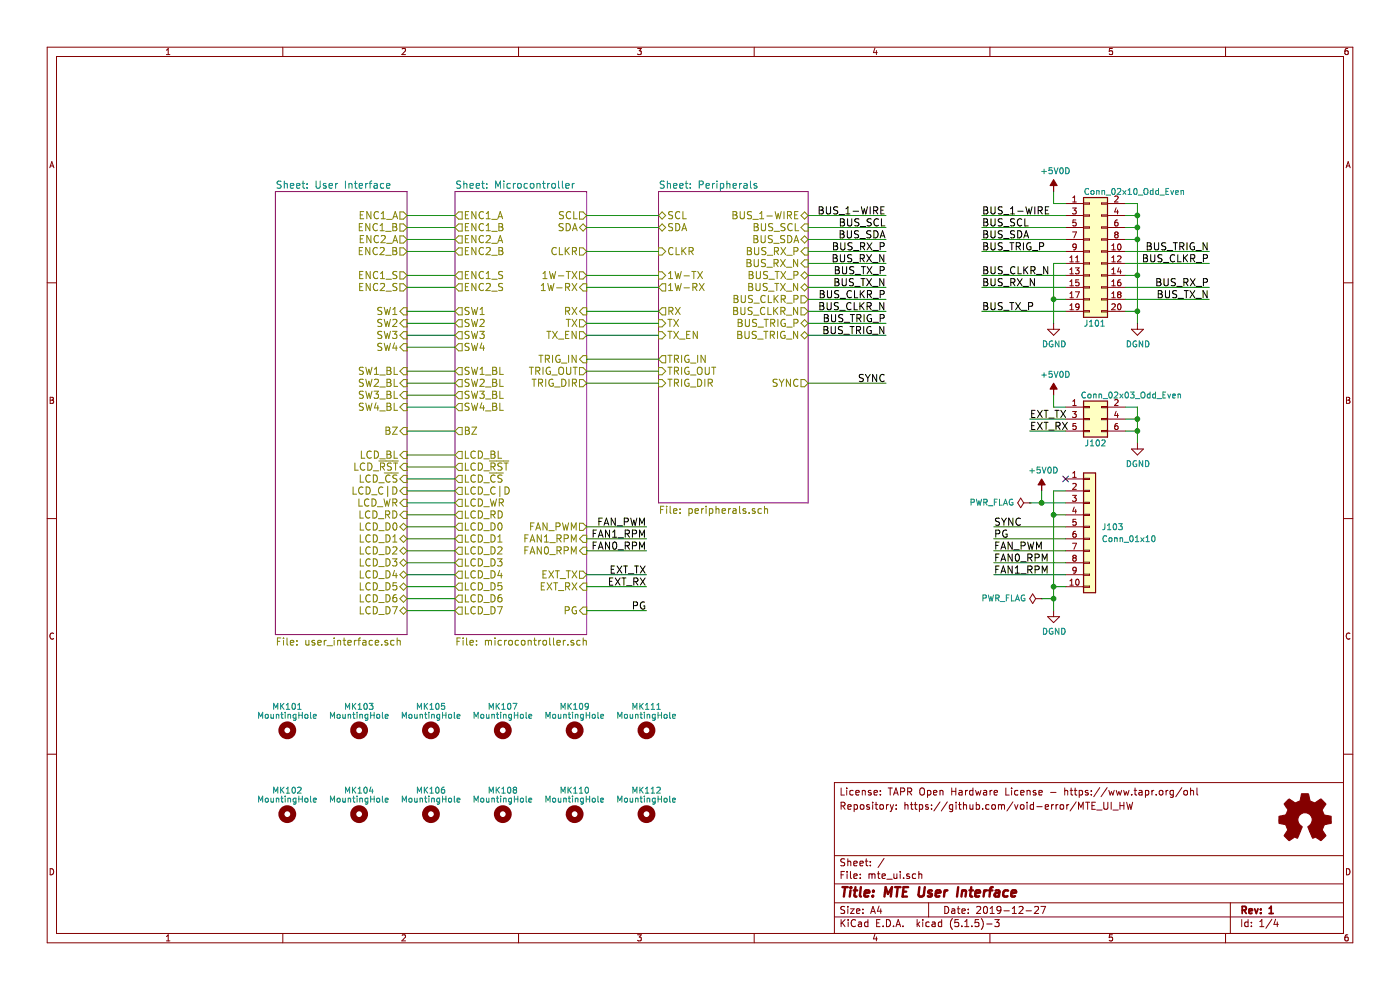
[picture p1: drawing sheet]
EESchema Schematic File Version 4
EELAYER 30 0
EELAYER END
$Descr A4 11693 8268
encoding utf-8
Sheet 1 4
Title "MTE User Interface"
Date "2019-12-27"
Rev "1"
Comp ""
Comment1 ""
Comment2 ""
Comment3 "Repository: https://github.com/void-error/MTE_UI_HW"
Comment4 "License: TAPR Open Hardware License - https://www.tapr.org/ohl"
$EndDescr
$Sheet
S 2300 1600 1100 3700
U 5A14D271
F0 "User Interface" 60
F1 "user_interface.sch" 60
F2 "LCD_D7" B R 3400 5100 60 
F3 "LCD_D6" B R 3400 5000 60 
F4 "LCD_D5" B R 3400 4900 60 
F5 "LCD_D4" B R 3400 4800 60 
F6 "LCD_D3" B R 3400 4700 60 
F7 "LCD_D2" B R 3400 4600 60 
F8 "LCD_D1" B R 3400 4500 60 
F9 "LCD_D0" B R 3400 4400 60 
F10 "LCD_RD" I R 3400 4300 60 
F11 "LCD_WR" I R 3400 4200 60 
F12 "LCD_C|D" I R 3400 4100 60 
F13 "LCD_~CS~" I R 3400 4000 60 
F14 "BZ" I R 3400 3600 60 
F15 "LCD_~RST~" I R 3400 3900 60 
F16 "LCD_BL" I R 3400 3800 60 
F17 "SW1_BL" I R 3400 3100 60 
F18 "SW3_BL" I R 3400 3300 60 
F19 "SW2_BL" I R 3400 3200 60 
F20 "SW4_BL" I R 3400 3400 60 
F21 "SW2" I R 3400 2700 60 
F22 "SW4" I R 3400 2900 60 
F23 "SW1" I R 3400 2600 60 
F24 "SW3" I R 3400 2800 60 
F25 "ENC1_A" O R 3400 1800 60 
F26 "ENC1_B" O R 3400 1900 60 
F27 "ENC2_A" O R 3400 2000 60 
F28 "ENC2_B" O R 3400 2100 60 
F29 "ENC1_S" O R 3400 2300 60 
F30 "ENC2_S" O R 3400 2400 60 
$EndSheet
$Comp
L Mechanical:MountingHole MK101
U 1 1
P 2400 6100
F 0 "MK101" H 2400 6300 50  0000 C CNN
F 1 "MountingHole" H 2400 6225 50  0000 C CNN
F 2 "MountingHole:MountingHole_3.2mm_M3" H 2400 6100 50  0001 C CNN
F 3 "" H 2400 6100 50  0001 C CNN
	1    2400 6100
	1    0    0    -1  
$EndComp
$Comp
L Mechanical:MountingHole MK102
U 1 1
P 2400 6800
F 0 "MK102" H 2400 7000 50  0000 C CNN
F 1 "MountingHole" H 2400 6925 50  0000 C CNN
F 2 "MountingHole:MountingHole_3.2mm_M3" H 2400 6800 50  0001 C CNN
F 3 "" H 2400 6800 50  0001 C CNN
	1    2400 6800
	1    0    0    -1  
$EndComp
$Comp
L Mechanical:MountingHole MK104
U 1 1
P 3000 6800
F 0 "MK104" H 3000 7000 50  0000 C CNN
F 1 "MountingHole" H 3000 6925 50  0000 C CNN
F 2 "MountingHole:MountingHole_3.2mm_M3" H 3000 6800 50  0001 C CNN
F 3 "" H 3000 6800 50  0001 C CNN
	1    3000 6800
	1    0    0    -1  
$EndComp
$Comp
L Mechanical:MountingHole MK103
U 1 1
P 3000 6100
F 0 "MK103" H 3000 6300 50  0000 C CNN
F 1 "MountingHole" H 3000 6225 50  0000 C CNN
F 2 "MountingHole:MountingHole_3.2mm_M3" H 3000 6100 50  0001 C CNN
F 3 "" H 3000 6100 50  0001 C CNN
	1    3000 6100
	1    0    0    -1  
$EndComp
$Comp
L Mechanical:MountingHole MK105
U 1 1
P 3600 6100
F 0 "MK105" H 3600 6300 50  0000 C CNN
F 1 "MountingHole" H 3600 6225 50  0000 C CNN
F 2 "MountingHole:MountingHole_3.2mm_M3" H 3600 6100 50  0001 C CNN
F 3 "" H 3600 6100 50  0001 C CNN
	1    3600 6100
	1    0    0    -1  
$EndComp
$Comp
L Mechanical:MountingHole MK106
U 1 1
P 3600 6800
F 0 "MK106" H 3600 7000 50  0000 C CNN
F 1 "MountingHole" H 3600 6925 50  0000 C CNN
F 2 "MountingHole:MountingHole_3.2mm_M3" H 3600 6800 50  0001 C CNN
F 3 "" H 3600 6800 50  0001 C CNN
	1    3600 6800
	1    0    0    -1  
$EndComp
$Comp
L Mechanical:MountingHole MK108
U 1 1
P 4200 6800
F 0 "MK108" H 4200 7000 50  0000 C CNN
F 1 "MountingHole" H 4200 6925 50  0000 C CNN
F 2 "MountingHole:MountingHole_3.2mm_M3" H 4200 6800 50  0001 C CNN
F 3 "" H 4200 6800 50  0001 C CNN
	1    4200 6800
	1    0    0    -1  
$EndComp
$Comp
L Mechanical:MountingHole MK107
U 1 1
P 4200 6100
F 0 "MK107" H 4200 6300 50  0000 C CNN
F 1 "MountingHole" H 4200 6225 50  0000 C CNN
F 2 "MountingHole:MountingHole_3.2mm_M3" H 4200 6100 50  0001 C CNN
F 3 "" H 4200 6100 50  0001 C CNN
	1    4200 6100
	1    0    0    -1  
$EndComp
$Comp
L Graphic:Logo_Open_Hardware_Small LOGO101
U 1 1
P 10900 6850
F 0 "LOGO101" H 10900 7125 50  0001 C CNN
F 1 "Logo_Open_Hardware_Small" H 10900 6625 50  0001 C CNN
F 2 "Symbol:OSHW-Symbol_8.9x8mm_Copper" H 10900 6850 50  0001 C CNN
F 3 "" H 10900 6850 50  0001 C CNN
	1    10900 6850
	1    0    0    -1  
$EndComp
$Sheet
S 5500 1600 1250 2600
U 5A1344D3
F0 "Peripherals" 60
F1 "peripherals.sch" 60
F2 "BUS_1-WIRE" B R 6750 1800 60 
F3 "BUS_CLKR_P" O R 6750 2500 60 
F4 "BUS_CLKR_N" O R 6750 2600 60 
F5 "CLKR" I L 5500 2100 60 
F6 "RX" O L 5500 2600 60 
F7 "TX" I L 5500 2700 60 
F8 "1W-RX" O L 5500 2400 60 
F9 "1W-TX" I L 5500 2300 60 
F10 "BUS_RX_N" I R 6750 2200 60 
F11 "BUS_RX_P" I R 6750 2100 60 
F12 "BUS_TX_P" B R 6750 2300 60 
F13 "BUS_TX_N" B R 6750 2400 60 
F14 "TX_EN" I L 5500 2800 60 
F15 "BUS_SDA" B R 6750 2000 60 
F16 "BUS_SCL" I R 6750 1900 60 
F17 "SYNC" O R 6750 3200 60 
F18 "BUS_TRIG_N" B R 6750 2800 60 
F19 "BUS_TRIG_P" B R 6750 2700 60 
F20 "TRIG_OUT" I L 5500 3100 60 
F21 "TRIG_IN" O L 5500 3000 60 
F22 "TRIG_DIR" I L 5500 3200 60 
F23 "SDA" B L 5500 1900 60 
F24 "SCL" B L 5500 1800 60 
$EndSheet
Text Label 7400 1800 2    60   ~ 0
BUS_1-WIRE
Text Label 7400 1900 2    60   ~ 0
BUS_SCL
Text Label 7400 2000 2    60   ~ 0
BUS_SDA
Text Label 7400 2100 2    60   ~ 0
BUS_RX_P
Text Label 7400 2200 2    60   ~ 0
BUS_RX_N
Text Label 7400 2600 2    60   ~ 0
BUS_CLKR_N
Text Label 7400 2500 2    60   ~ 0
BUS_CLKR_P
Text Label 7400 2700 2    60   ~ 0
BUS_TRIG_P
Text Label 7400 2800 2    60   ~ 0
BUS_TRIG_N
$Comp
L Mechanical:MountingHole MK109
U 1 1
P 4800 6100
F 0 "MK109" H 4800 6300 50  0000 C CNN
F 1 "MountingHole" H 4800 6225 50  0000 C CNN
F 2 "MountingHole:MountingHole_3.2mm_M3" H 4800 6100 50  0001 C CNN
F 3 "" H 4800 6100 50  0001 C CNN
	1    4800 6100
	1    0    0    -1  
$EndComp
$Comp
L Mechanical:MountingHole MK110
U 1 1
P 4800 6800
F 0 "MK110" H 4800 7000 50  0000 C CNN
F 1 "MountingHole" H 4800 6925 50  0000 C CNN
F 2 "MountingHole:MountingHole_3.2mm_M3" H 4800 6800 50  0001 C CNN
F 3 "" H 4800 6800 50  0001 C CNN
	1    4800 6800
	1    0    0    -1  
$EndComp
$Comp
L Mechanical:MountingHole MK112
U 1 1
P 5400 6800
F 0 "MK112" H 5400 7000 50  0000 C CNN
F 1 "MountingHole" H 5400 6925 50  0000 C CNN
F 2 "MountingHole:MountingHole_3.2mm_M3" H 5400 6800 50  0001 C CNN
F 3 "" H 5400 6800 50  0001 C CNN
	1    5400 6800
	1    0    0    -1  
$EndComp
$Comp
L Mechanical:MountingHole MK111
U 1 1
P 5400 6100
F 0 "MK111" H 5400 6300 50  0000 C CNN
F 1 "MountingHole" H 5400 6225 50  0000 C CNN
F 2 "MountingHole:MountingHole_3.2mm_M3" H 5400 6100 50  0001 C CNN
F 3 "" H 5400 6100 50  0001 C CNN
	1    5400 6100
	1    0    0    -1  
$EndComp
$Sheet
S 3800 1600 1100 3700
U 5B544916
F0 "Microcontroller" 60
F1 "microcontroller.sch" 60
F2 "EXT_RX" I R 4900 4900 60 
F3 "EXT_TX" O R 4900 4800 60 
F4 "CLKR" O R 4900 2100 60 
F5 "1W-TX" O R 4900 2300 60 
F6 "1W-RX" I R 4900 2400 60 
F7 "RX" I R 4900 2600 60 
F8 "TX" O R 4900 2700 60 
F9 "FAN_PWM" O R 4900 4400 60 
F10 "TX_EN" O R 4900 2800 60 
F11 "SW1_BL" O L 3800 3100 60 
F12 "SW2_BL" O L 3800 3200 60 
F13 "SW3_BL" O L 3800 3300 60 
F14 "SW4_BL" O L 3800 3400 60 
F15 "LCD_BL" O L 3800 3800 60 
F16 "LCD_C|D" O L 3800 4100 60 
F17 "LCD_D4" O L 3800 4800 60 
F18 "LCD_D5" O L 3800 4900 60 
F19 "LCD_D6" O L 3800 5000 60 
F20 "LCD_D7" O L 3800 5100 60 
F21 "LCD_RD" O L 3800 4300 60 
F22 "LCD_WR" O L 3800 4200 60 
F23 "BZ" O L 3800 3600 60 
F24 "LCD_~CS~" O L 3800 4000 60 
F25 "LCD_D0" O L 3800 4400 60 
F26 "LCD_D1" O L 3800 4500 60 
F27 "LCD_D2" O L 3800 4600 60 
F28 "LCD_D3" O L 3800 4700 60 
F29 "ENC1_A" O L 3800 1800 60 
F30 "ENC1_B" O L 3800 1900 60 
F31 "ENC2_A" O L 3800 2000 60 
F32 "ENC2_B" O L 3800 2100 60 
F33 "ENC1_S" O L 3800 2300 60 
F34 "ENC2_S" O L 3800 2400 60 
F35 "SW1" O L 3800 2600 60 
F36 "SW2" O L 3800 2700 60 
F37 "SW3" O L 3800 2800 60 
F38 "SW4" O L 3800 2900 60 
F39 "LCD_~RST~" O L 3800 3900 60 
F40 "FAN1_RPM" I R 4900 4500 60 
F41 "FAN0_RPM" I R 4900 4600 60 
F42 "TRIG_IN" I R 4900 3000 60 
F43 "TRIG_OUT" O R 4900 3100 60 
F44 "TRIG_DIR" O R 4900 3200 60 
F45 "SCL" O R 4900 1800 60 
F46 "SDA" B R 4900 1900 60 
F47 "PG" I R 4900 5100 60 
$EndSheet
Text Label 7400 2300 2    60   ~ 0
BUS_TX_P
Text Label 7400 2400 2    60   ~ 0
BUS_TX_N
Text Label 8600 3600 0    60   ~ 0
EXT_RX
Text Label 8600 3500 0    60   ~ 0
EXT_TX
Text Label 5400 4900 2    60   ~ 0
EXT_RX
Text Label 5400 4800 2    60   ~ 0
EXT_TX
Text Label 5400 4400 2    60   ~ 0
FAN_PWM
Text Label 5400 4600 2    60   ~ 0
FAN0_RPM
Text Label 5400 4500 2    60   ~ 0
FAN1_RPM
Text Label 8300 4600 0    60   ~ 0
FAN_PWM
Text Label 8300 4700 0    60   ~ 0
FAN0_RPM
Text Label 8300 4800 0    60   ~ 0
FAN1_RPM
Wire Wire Line
	8900 4700 8300 4700
Wire Wire Line
	8900 4800 8300 4800
Wire Wire Line
	8300 4600 8900 4600
Wire Wire Line
	4900 3200 5500 3200
Wire Wire Line
	5500 3100 4900 3100
Wire Wire Line
	4900 3000 5500 3000
Wire Wire Line
	4900 4600 5400 4600
Wire Wire Line
	4900 4500 5400 4500
Wire Wire Line
	5400 4400 4900 4400
Wire Wire Line
	4900 4900 5400 4900
Wire Wire Line
	4900 4800 5400 4800
Wire Wire Line
	5500 2800 4900 2800
Wire Wire Line
	4900 2700 5500 2700
Wire Wire Line
	5500 2600 4900 2600
Wire Wire Line
	4900 2400 5500 2400
Wire Wire Line
	5500 2300 4900 2300
Wire Wire Line
	4900 2100 5500 2100
Wire Wire Line
	3400 5100 3800 5100
Wire Wire Line
	3800 5000 3400 5000
Wire Wire Line
	3800 4900 3400 4900
Wire Wire Line
	3400 4800 3800 4800
Wire Wire Line
	3800 4700 3400 4700
Wire Wire Line
	3400 4600 3800 4600
Wire Wire Line
	3800 4500 3400 4500
Wire Wire Line
	3400 4400 3800 4400
Wire Wire Line
	3800 4300 3400 4300
Wire Wire Line
	3400 4200 3800 4200
Wire Wire Line
	3800 4100 3400 4100
Wire Wire Line
	3400 4000 3800 4000
Wire Wire Line
	3800 3900 3400 3900
Wire Wire Line
	3400 3800 3800 3800
Wire Wire Line
	3800 3400 3400 3400
Wire Wire Line
	3400 3300 3800 3300
Wire Wire Line
	3800 3200 3400 3200
Wire Wire Line
	3400 3100 3800 3100
Wire Wire Line
	3800 2900 3400 2900
Wire Wire Line
	3400 2800 3800 2800
Wire Wire Line
	3800 2700 3400 2700
Wire Wire Line
	3400 2600 3800 2600
Wire Wire Line
	3800 2400 3400 2400
Wire Wire Line
	3400 2300 3800 2300
Wire Wire Line
	3800 2100 3400 2100
Wire Wire Line
	3400 2000 3800 2000
Wire Wire Line
	3800 1900 3400 1900
Wire Wire Line
	3400 1800 3800 1800
Wire Wire Line
	6750 2400 7400 2400
Wire Wire Line
	6750 2300 7400 2300
Wire Wire Line
	6750 2800 7400 2800
Wire Wire Line
	6750 2700 7400 2700
Wire Wire Line
	6750 2600 7400 2600
Wire Wire Line
	6750 2500 7400 2500
Wire Wire Line
	6750 2200 7400 2200
Wire Wire Line
	6750 2100 7400 2100
Wire Wire Line
	6750 2000 7400 2000
Wire Wire Line
	6750 1900 7400 1900
Wire Wire Line
	6750 1800 7400 1800
Wire Wire Line
	8900 3600 8600 3600
Connection ~ 8800 4900
Wire Wire Line
	8800 4900 8900 4900
Wire Wire Line
	8900 4100 8800 4100
Wire Wire Line
	8900 3500 8600 3500
Connection ~ 9500 3500
Wire Wire Line
	9400 3400 9500 3400
Connection ~ 9500 3600
Wire Wire Line
	9400 3500 9500 3500
Wire Wire Line
	9500 3400 9500 3500
Wire Wire Line
	9500 3600 9400 3600
Wire Wire Line
	8800 3300 8800 3400
Wire Wire Line
	8800 3400 8900 3400
Text Label 8300 4400 0    60   ~ 0
SYNC
Wire Wire Line
	8700 4200 8700 4100
Wire Wire Line
	8900 4400 8300 4400
Wire Wire Line
	8800 4900 8800 5000
Wire Wire Line
	9500 3500 9500 3600
Wire Wire Line
	9500 3600 9500 3700
$Comp
L Connector_Generic:Conn_02x10_Odd_Even J101
U 1 1
P 9100 2100
F 0 "J101" H 9050 1500 50  0000 L CNN
F 1 "Conn_02x10_Odd_Even" H 9050 2600 50  0000 L CNN
F 2 "Connector_IDC:IDC-Header_2x10_P2.54mm_Horizontal" H 9100 2100 50  0001 C CNN
F 3 "" H 9100 2100 50  0001 C CNN
	1    9100 2100
	1    0    0    -1  
$EndComp
Text Label 8200 1800 0    60   ~ 0
BUS_1-WIRE
Text Label 8200 1900 0    60   ~ 0
BUS_SCL
Text Label 8200 2000 0    60   ~ 0
BUS_SDA
Wire Wire Line
	8900 2000 8200 2000
Wire Wire Line
	8200 1900 8900 1900
Wire Wire Line
	8900 1800 8200 1800
Wire Wire Line
	8800 1700 8900 1700
Wire Wire Line
	8800 1600 8800 1700
Text Label 8200 2300 0    60   ~ 0
BUS_CLKR_N
Wire Wire Line
	8200 2300 8900 2300
Text Label 10100 2200 2    60   ~ 0
BUS_CLKR_P
Wire Wire Line
	9400 2200 10100 2200
Text Label 8200 2100 0    60   ~ 0
BUS_TRIG_P
Wire Wire Line
	8200 2100 8900 2100
Text Label 10100 2500 2    60   ~ 0
BUS_TX_N
Text Label 10100 2400 2    60   ~ 0
BUS_RX_P
Wire Wire Line
	10100 2400 9400 2400
Wire Wire Line
	10100 2500 9400 2500
Text Label 8200 2600 0    60   ~ 0
BUS_TX_P
Wire Wire Line
	8200 2600 8900 2600
Text Label 8200 2400 0    60   ~ 0
BUS_RX_N
Wire Wire Line
	8200 2400 8900 2400
Wire Wire Line
	9400 2600 9500 2600
Wire Wire Line
	9500 2600 9500 2700
Wire Wire Line
	8800 2700 8800 2500
Wire Wire Line
	8800 2500 8900 2500
Wire Wire Line
	9400 2300 9500 2300
Wire Wire Line
	9500 2300 9500 2600
Connection ~ 9500 2600
Wire Wire Line
	8900 2200 8800 2200
Wire Wire Line
	8800 2200 8800 2500
Connection ~ 8800 2500
Text Label 10100 2100 2    60   ~ 0
BUS_TRIG_N
Wire Wire Line
	10100 2100 9400 2100
Wire Wire Line
	9400 2000 9500 2000
Wire Wire Line
	9500 2000 9500 2300
Connection ~ 9500 2300
Wire Wire Line
	9400 1900 9500 1900
Wire Wire Line
	9500 1900 9500 2000
Connection ~ 9500 2000
Wire Wire Line
	9400 1800 9500 1800
Wire Wire Line
	9500 1800 9500 1900
Connection ~ 9500 1900
Wire Wire Line
	9400 1700 9500 1700
Wire Wire Line
	9500 1700 9500 1800
Connection ~ 9500 1800
Text Label 7400 3200 2    60   ~ 0
SYNC
Wire Wire Line
	6750 3200 7400 3200
Wire Wire Line
	4900 1800 5500 1800
Wire Wire Line
	5500 1900 4900 1900
$Comp
L MTE:+5V0D #PWR104
U 1 1
P 8700 4100
F 0 "#PWR104" H 8700 4200 50  0001 C CNN
F 1 "+5V0D" H 8715 4273 50  0000 C CNN
F 2 "" H 8700 4100 50  0001 C CNN
F 3 "" H 8700 4100 50  0001 C CNN
	1    8700 4100
	1    0    0    -1  
$EndComp
$Comp
L Connector_Generic:Conn_01x10 J103
U 1 1
P 9100 4400
F 0 "J103" H 9200 4400 50  0000 L CNN
F 1 "Conn_01x10" H 9200 4300 50  0000 L CNN
F 2 "Connector_Molex:Molex_KK-254_AE-6410-10A_1x10_P2.54mm_Vertical" H 9100 4400 50  0001 C CNN
F 3 "" H 9100 4400 50  0001 C CNN
	1    9100 4400
	1    0    0    -1  
$EndComp
$Comp
L MTE:DGND #PWR0105
U 1 1
P 8800 5100
F 0 "#PWR0105" H 8800 4850 50  0001 C CNN
F 1 "DGND" H 8805 4927 50  0000 C CNN
F 2 "" H 8800 5100 50  0001 C CNN
F 3 "" H 8800 5100 50  0001 C CNN
	1    8800 5100
	1    0    0    -1  
$EndComp
$Comp
L MTE:DGND #PWR0102
U 1 1
P 8800 2700
F 0 "#PWR0102" H 8800 2450 50  0001 C CNN
F 1 "DGND" H 8805 2527 50  0000 C CNN
F 2 "" H 8800 2700 50  0001 C CNN
F 3 "" H 8800 2700 50  0001 C CNN
	1    8800 2700
	1    0    0    -1  
$EndComp
$Comp
L MTE:DGND #PWR0106
U 1 1
P 9500 2700
F 0 "#PWR0106" H 9500 2450 50  0001 C CNN
F 1 "DGND" H 9505 2527 50  0000 C CNN
F 2 "" H 9500 2700 50  0001 C CNN
F 3 "" H 9500 2700 50  0001 C CNN
	1    9500 2700
	1    0    0    -1  
$EndComp
$Comp
L MTE:+5V0D #PWR101
U 1 1
P 8800 1600
F 0 "#PWR101" H 8800 1700 50  0001 C CNN
F 1 "+5V0D" H 8815 1773 50  0000 C CNN
F 2 "" H 8800 1600 50  0001 C CNN
F 3 "" H 8800 1600 50  0001 C CNN
	1    8800 1600
	1    0    0    -1  
$EndComp
$Comp
L MTE:DGND #PWR0107
U 1 1
P 9500 3700
F 0 "#PWR0107" H 9500 3450 50  0001 C CNN
F 1 "DGND" H 9505 3527 50  0000 C CNN
F 2 "" H 9500 3700 50  0001 C CNN
F 3 "" H 9500 3700 50  0001 C CNN
	1    9500 3700
	1    0    0    -1  
$EndComp
Wire Wire Line
	8700 4200 8900 4200
$Comp
L power:PWR_FLAG #FLG0101
U 1 1
P 8600 4200
F 0 "#FLG0101" H 8600 4275 50  0001 C CNN
F 1 "PWR_FLAG" V 8600 4327 50  0000 L CNN
F 2 "" H 8600 4200 50  0001 C CNN
F 3 "~" H 8600 4200 50  0001 C CNN
	1    8600 4200
	0    -1   -1   0   
$EndComp
Wire Wire Line
	8600 4200 8700 4200
Connection ~ 8700 4200
Wire Wire Line
	3800 3600 3400 3600
$Comp
L power:PWR_FLAG #FLG0102
U 1 1
P 8700 5000
F 0 "#FLG0102" H 8700 5075 50  0001 C CNN
F 1 "PWR_FLAG" V 8700 5127 50  0000 L CNN
F 2 "" H 8700 5000 50  0001 C CNN
F 3 "~" H 8700 5000 50  0001 C CNN
	1    8700 5000
	0    -1   -1   0   
$EndComp
Wire Wire Line
	8700 5000 8800 5000
Connection ~ 8800 5000
Wire Wire Line
	8800 5000 8800 5100
Wire Wire Line
	8800 4100 8800 4300
Text Label 8300 4500 0    60   ~ 0
PG
Wire Wire Line
	8900 4500 8300 4500
Wire Wire Line
	8900 4300 8800 4300
Connection ~ 8800 4300
Wire Wire Line
	8800 4300 8800 4900
NoConn ~ 8900 4000
Text Label 5400 5100 2    60   ~ 0
PG
Wire Wire Line
	5400 5100 4900 5100
$Comp
L Connector_Generic:Conn_02x03_Odd_Even J102
U 1 1
P 9100 3500
F 0 "J102" H 9150 3300 50  0000 C CNN
F 1 "Conn_02x03_Odd_Even" H 9450 3700 50  0000 C CNN
F 2 "Connector_IDC:IDC-Header_2x03_P2.54mm_Horizontal" H 9100 3500 50  0001 C CNN
F 3 "" H 9100 3500 50  0001 C CNN
	1    9100 3500
	1    0    0    -1  
$EndComp
$Comp
L MTE:+5V0D #PWR103
U 1 1
P 8800 3300
F 0 "#PWR103" H 8800 3400 50  0001 C CNN
F 1 "+5V0D" H 8815 3473 50  0000 C CNN
F 2 "" H 8800 3300 50  0001 C CNN
F 3 "" H 8800 3300 50  0001 C CNN
	1    8800 3300
	1    0    0    -1  
$EndComp
$EndSCHEMATC
